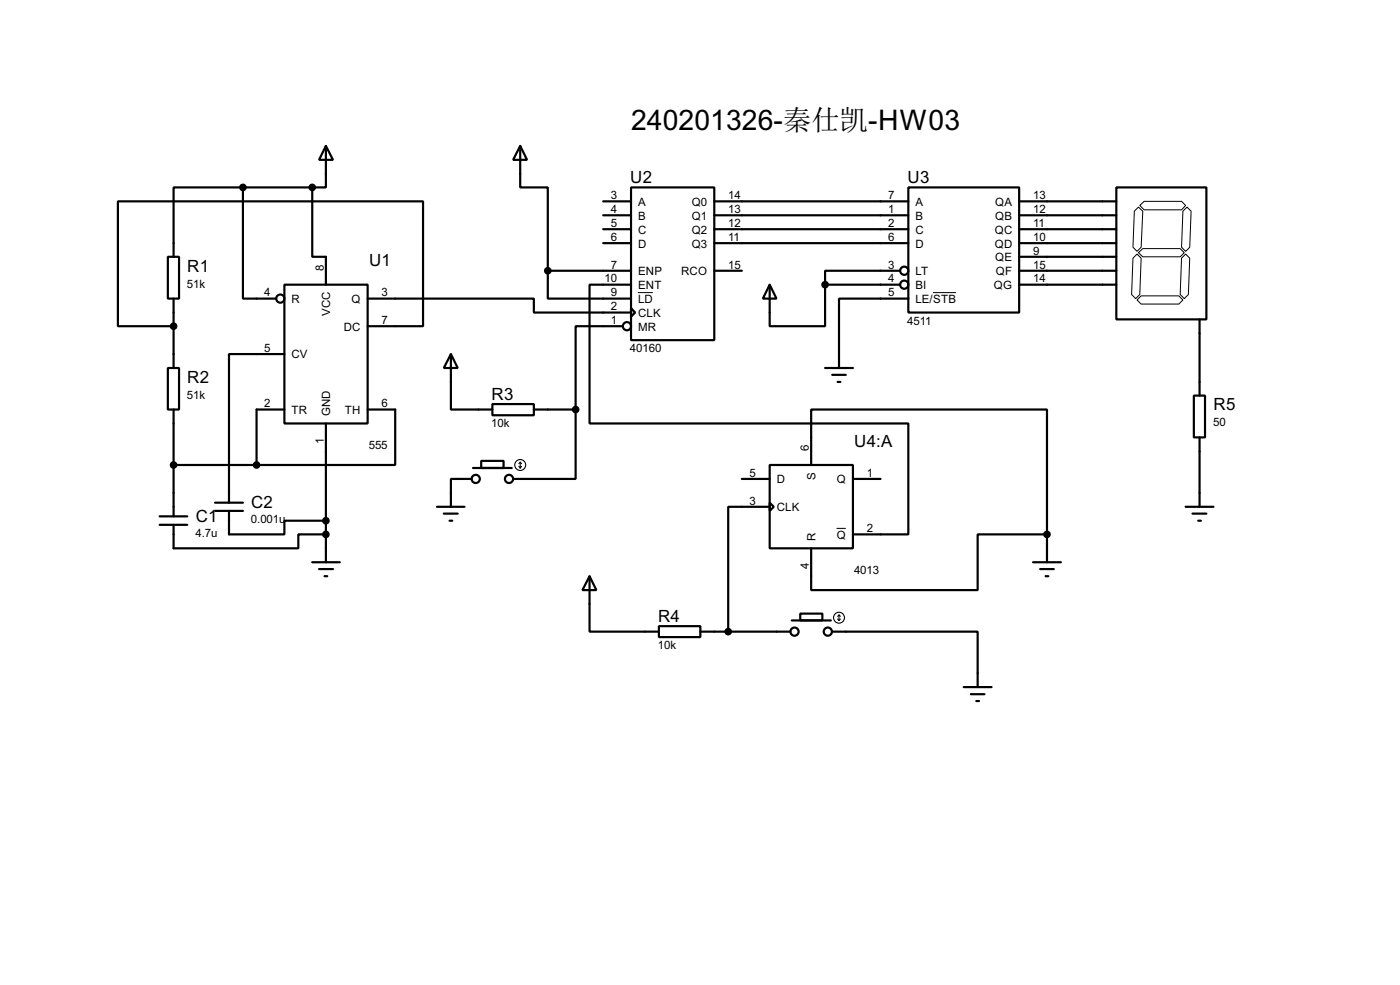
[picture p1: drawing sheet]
<svg xmlns="http://www.w3.org/2000/svg" width="256mm" height="180mm" viewBox="0 0 256 180" stroke-linecap="round" stroke-linejoin="round" font-family="sans-serif">
<g fill="none" stroke="#000" stroke-width=".4">
<path d="M44.5 34.3h-12.7v12.7M44.5 34.3v20.4h6.1M44.5 34.3h12.7M57.2 34.3v12.7h2.5v5.1M59.7 26.7l1.3 2.6h-2.5zM59.7 26.7v7.6h-2.5M95.3 26.7l1.3 2.6h-2.6zM95.3 26.7v7.6h5.1v15.3M110.5 36.9h5.1M110.5 39.4h5.1M115.6 34.3h15.3v28h-15.3zM130.9 36.9h35.5"/>
<path d="M130.9 39.4h35.5M166.4 34.3h20.3v22.9h-20.3zM186.7 36.9h17.8M186.7 39.4h17.8M204.5 34.3h16.5v24.2h-16.5zM30.8 47h2v7.7h-2zM31.8 59.7h-10.2v-22.8h55.9v22.8h-10.1M31.8 54.7v12.7M52.1 52.1h15.3v25.4h-15.3zM67.4 54.7h30.4v2.5h17.8M100.4 49.6v5.1h15.2M100.4 49.6h15.2"/>
<path d="M110.5 42h5.1M110.5 44.5h5.1M114.1 59.7h-8.6v15.3M115.6 56.4l.8 .8-.8 .8zM115.6 52.1h-7.6v25.4h58.4v20.3h-10.1M130.9 49.6h5M130.9 42h35.5M130.9 44.5h35.5M141 52.1l1.3 2.6h-2.5zM141 52.1v7.6h10.2v-7.6M151.2 52.1h13.7M164.9 49.6h-13.7v2.5"/>
<path d="M166.4 54.7h-12.7v12.7M186.7 49.6h17.8M186.7 42h17.8M186.7 44.5h17.8M186.7 52.1h17.8M186.7 47h17.8M219.8 58.5v13.9M30.8 67.4h2v7.6h-2zM31.8 75v19.5M52.1 64.8h-10.1v27.2M52.1 75h-5.1v10.1M59.7 77.5v25.4"/>
<path d="M67.4 75h5v10.1h-25.4M82.6 64.8l1.3 2.6h-2.6zM82.6 64.8v10.2h7.6M90.2 74h7.6v2h-7.6zM97.8 75h7.7M105.5 75v12.7h-11.5M151.2 67.4h5.1M152.5 68.6h2.5M153.5 69.9h.5M218.7 72.4h2.1v7.7h-2.1zM29.3 94.5h5M29.3 96.1h5"/>
<path d="M31.8 96.1v4.3h22.9v-2.6h5M31.8 85.1h15.2M39.4 93.5h5.1M39.4 92h5.1M42 93.5v4.3h10.1v-2.5h7.6M80.1 92.8h5M81.3 94h2.6M82.4 95.3h.5M86.4 87.7h-3.8v5.1M86.7 85.7h7.1M88.2 84.4h4.1v1.3h-4.1zM135.9 87.7h5.1"/>
<path d="M141 85.1h15.3v15.3h-15.3zM141 92l.8 .8-.8 .7zM141 92.8h-7.6v22.8M148.6 85.1v-10.1h43.2v22.8M156.3 87.7h5M191.8 97.8h-12.7v10.2h-30.5v-7.6M191.8 97.8v5.1M217.2 92.8h5.1M218.5 94h2.5M219.5 95.3h.5M219.8 80.1v12.7M57.2 102.9h5.1"/>
<path d="M58.5 104.2h2.5M59.5 105.5h.5M108 105.5l1.3 2.5h-2.6zM108 105.5v10.1h12.7M120.7 114.6h7.6v2h-7.6zM128.3 115.6h16.5M145.1 113.6h7.1M146.6 112.3h4.1v1.3h-4.1zM152.5 115.6h26.6v10.2M189.3 102.9h5.1M190.6 104.2h2.5M191.6 105.5h.5"/>
<path d="M176.6 125.8h5.1M177.9 127.1h2.5M178.9 128.3h.5"/>
<circle cx="51.3" cy="54.7" r=".75"/>
<circle cx="114.8" cy="59.7" r=".75"/>
<circle cx="165.6" cy="52.1" r=".75"/>
<circle cx="165.6" cy="49.6" r=".75"/>
<circle cx="87.1" cy="87.7" r=".75"/>
<circle cx="93.2" cy="87.7" r=".75"/>
<circle cx="145.5" cy="115.6" r=".75"/>
<circle cx="151.6" cy="115.6" r=".75"/>
</g>
<g fill="#000" stroke="#000" stroke-width=".4">
<circle cx="44.5" cy="34.3" r=".5"/>
<circle cx="57.2" cy="34.3" r=".5"/>
<circle cx="31.8" cy="59.7" r=".5"/>
<circle cx="100.3" cy="49.6" r=".5"/>
<circle cx="151.1" cy="52.1" r=".5"/>
<circle cx="105.4" cy="75" r=".5"/>
<circle cx="31.8" cy="85.1" r=".5"/>
<circle cx="47" cy="85.1" r=".5"/>
<circle cx="59.7" cy="97.8" r=".5"/>
<circle cx="59.7" cy="95.3" r=".5"/>
<circle cx="191.8" cy="97.8" r=".5"/>
<circle cx="133.4" cy="115.6" r=".5"/>
</g>
<path d="M208.6 37.9l.8 .8-.3 6.6-.8 .7-.7-.7 .2-6.6zM208.8 37.6l.8-.7h6.9l.7 .7-.7 .8h-6.9zM216.7 38.7l.8-.8 .7 .8-.2 6.6-.8 .7-.7-.7zM116.9 53.6h2.7M170.9 53.6h4.3M208.3 54.9l.8-.7h6.9l.7 .7-.7 .8h-6.9zM208.3 46.5l.8 .8-.3 6.6-.7 .8-.8-.8 .3-6.6zM208.6 46.3l.8-.8h6.8l.8 .8-.8 .7h-6.8zM216.5 47.3l.7-.8 .8 .8-.3 6.6-.7 .8-.8-.8zM153.3 96.7h1.7" fill="none" stroke="#000" stroke-width=".18"/>
<g fill="none" stroke="#000" stroke-width=".2">
<path d="M95.1 85.4l.2 .3M95.3 84.6v1.1M95.3 84.6l-.2 .3M95.3 84.6l.3 .3M95.6 85.4l-.3 .3M153.5 113.3l.2 .3M153.7 112.6v1M153.7 112.6l-.2 .2M153.7 112.6l.3 .2M154 113.3l-.3 .3"/>
<circle cx="95.3" cy="85.1" r="1"/>
<circle cx="153.7" cy="113.1" r="1"/>
</g>
<text font-size="5.8" x="115.6" y="23.8">240201326-秦仕凯-HW03</text>
<g font-size="3.5">
<text x="115.5" y="33.5">U2</text>
<text x="166.3" y="33.5">U3</text>
<text x="34.3" y="49.7">R1</text>
<text x="67.6" y="48.7">U1</text>
<text x="34.3" y="70.1">R2</text>
<text x="90.1" y="73.2">R3</text>
<text x="222.3" y="75.1">R5</text>
<text x="156.5" y="81.8">U4:A</text>
<text x="35.9" y="95.5">C1</text>
<text x="46" y="92.9">C2</text>
<text x="120.6" y="113.8">R4</text>
</g>
<g font-size="2.4">
<text x="111.9" y="36.5">3</text>
<text x="111.9" y="39">4</text>
<text x="111.9" y="41.6">5</text>
<text x="116.9" y="37.7">A</text>
<text x="116.9" y="40.2">B</text>
<text x="126.7" y="37.7">Q0</text>
<text x="126.7" y="40.2">Q1</text>
<text x="133.4" y="36.5">14</text>
<text x="133.4" y="39">13</text>
<text x="133.4" y="41.6">12</text>
<text x="162.7" y="36.5">7</text>
<text x="162.7" y="39">1</text>
<text x="162.7" y="41.6">2</text>
<text x="167.7" y="37.7">A</text>
<text x="167.7" y="40.2">B</text>
<text x="182.3" y="37.7">QA</text>
<text x="182.3" y="40.2">QB</text>
<text x="189.3" y="36.5">13</text>
<text x="189.3" y="39">12</text>
<text x="189.3" y="41.6">11</text>
<text x="111.9" y="44.1">6</text>
<text x="116.9" y="42.7">C</text>
<text x="116.9" y="45.3">D</text>
<text x="126.7" y="42.7">Q2</text>
<text x="126.7" y="45.3">Q3</text>
<text x="133.4" y="44.1">11</text>
<text x="162.7" y="44.1">6</text>
<text x="167.7" y="42.7">C</text>
<text x="167.7" y="45.3">D</text>
<text x="182.2" y="42.7">QC</text>
<text x="182.2" y="45.3">QD</text>
<text x="182.3" y="47.8">QE</text>
<text x="189.3" y="44.1">10</text>
<text x="189.3" y="46.6">9</text>
<text x="34.3" y="52.6">51k</text>
<text x="59.3" y="49.6" transform="rotate(-90 59.3 49.6)">8</text>
<text x="110.8" y="51.7">10</text>
<text x="111.9" y="49.2">7</text>
<text x="116.9" y="50.4">ENP</text>
<text x="116.9" y="52.9">ENT</text>
<text x="124.8" y="50.4">RCO</text>
<text x="133.4" y="49.2">15</text>
<text x="162.7" y="49.2">3</text>
<text x="162.7" y="51.7">4</text>
<text x="167.7" y="50.4">LT</text>
<text x="167.7" y="52.9">BI</text>
<text x="182.1" y="52.9">QG</text>
<text x="182.4" y="50.4">QF</text>
<text x="189.3" y="49.2">15</text>
<text x="189.3" y="51.7">14</text>
<text x="48.4" y="54.3">4</text>
<text x="53.4" y="55.4">R</text>
<text x="60.5" y="57.9" transform="rotate(-90 60.5 57.9)">VCC</text>
<text x="64.4" y="55.4">Q</text>
<text x="69.9" y="59.3">7</text>
<text x="69.9" y="54.3">3</text>
<text x="111.9" y="54.3">9</text>
<text x="111.9" y="56.8">2</text>
<text x="111.9" y="59.3">1</text>
<text x="116.9" y="55.4">LD</text>
<text x="116.9" y="58">CLK</text>
<text x="162.7" y="54.3">5</text>
<text x="166.2" y="59.4">4511</text>
<text x="167.7" y="55.4">LE/STB</text>
<text x="48.4" y="64.4">5</text>
<text x="53.4" y="65.6">CV</text>
<text x="63" y="60.5">DC</text>
<text x="115.4" y="64.5">40160</text>
<text x="116.9" y="60.5">MR</text>
<text x="34.3" y="73">51k</text>
<text x="48.4" y="74.6">2</text>
<text x="53.4" y="75.8">TR</text>
<text x="60.5" y="76.2" transform="rotate(-90 60.5 76.2)">GND</text>
<text x="63.2" y="75.8">TH</text>
<text x="69.9" y="74.6">6</text>
<text x="59.3" y="81.2" transform="rotate(-90 59.3 81.2)">1</text>
<text x="67.6" y="82.2">555</text>
<text x="90" y="78.2">10k</text>
<text x="148.2" y="82.6" transform="rotate(-90 148.2 82.6)">6</text>
<text x="222.3" y="78.1">50</text>
<text x="137.3" y="87.3">5</text>
<text x="142.3" y="88.5">D</text>
<text x="149.4" y="87.8" transform="rotate(-90 149.4 87.8)">S</text>
<text x="153.3" y="88.5">Q</text>
<text x="158.8" y="87.3">1</text>
<text x="45.9" y="95.8">0.001u</text>
<text x="137.3" y="92.4">3</text>
<text x="142.3" y="93.6">CLK</text>
<text x="35.8" y="98.4">4.7u</text>
<text x="149.4" y="99.1" transform="rotate(-90 149.4 99.1)">R</text>
<text x="153.3" y="98.6">Q</text>
<text x="158.8" y="97.4">2</text>
<text x="148.2" y="104.1" transform="rotate(-90 148.2 104.1)">4</text>
<text x="156.5" y="105.1">4013</text>
<text x="120.5" y="118.8">10k</text>
</g>
</svg>
